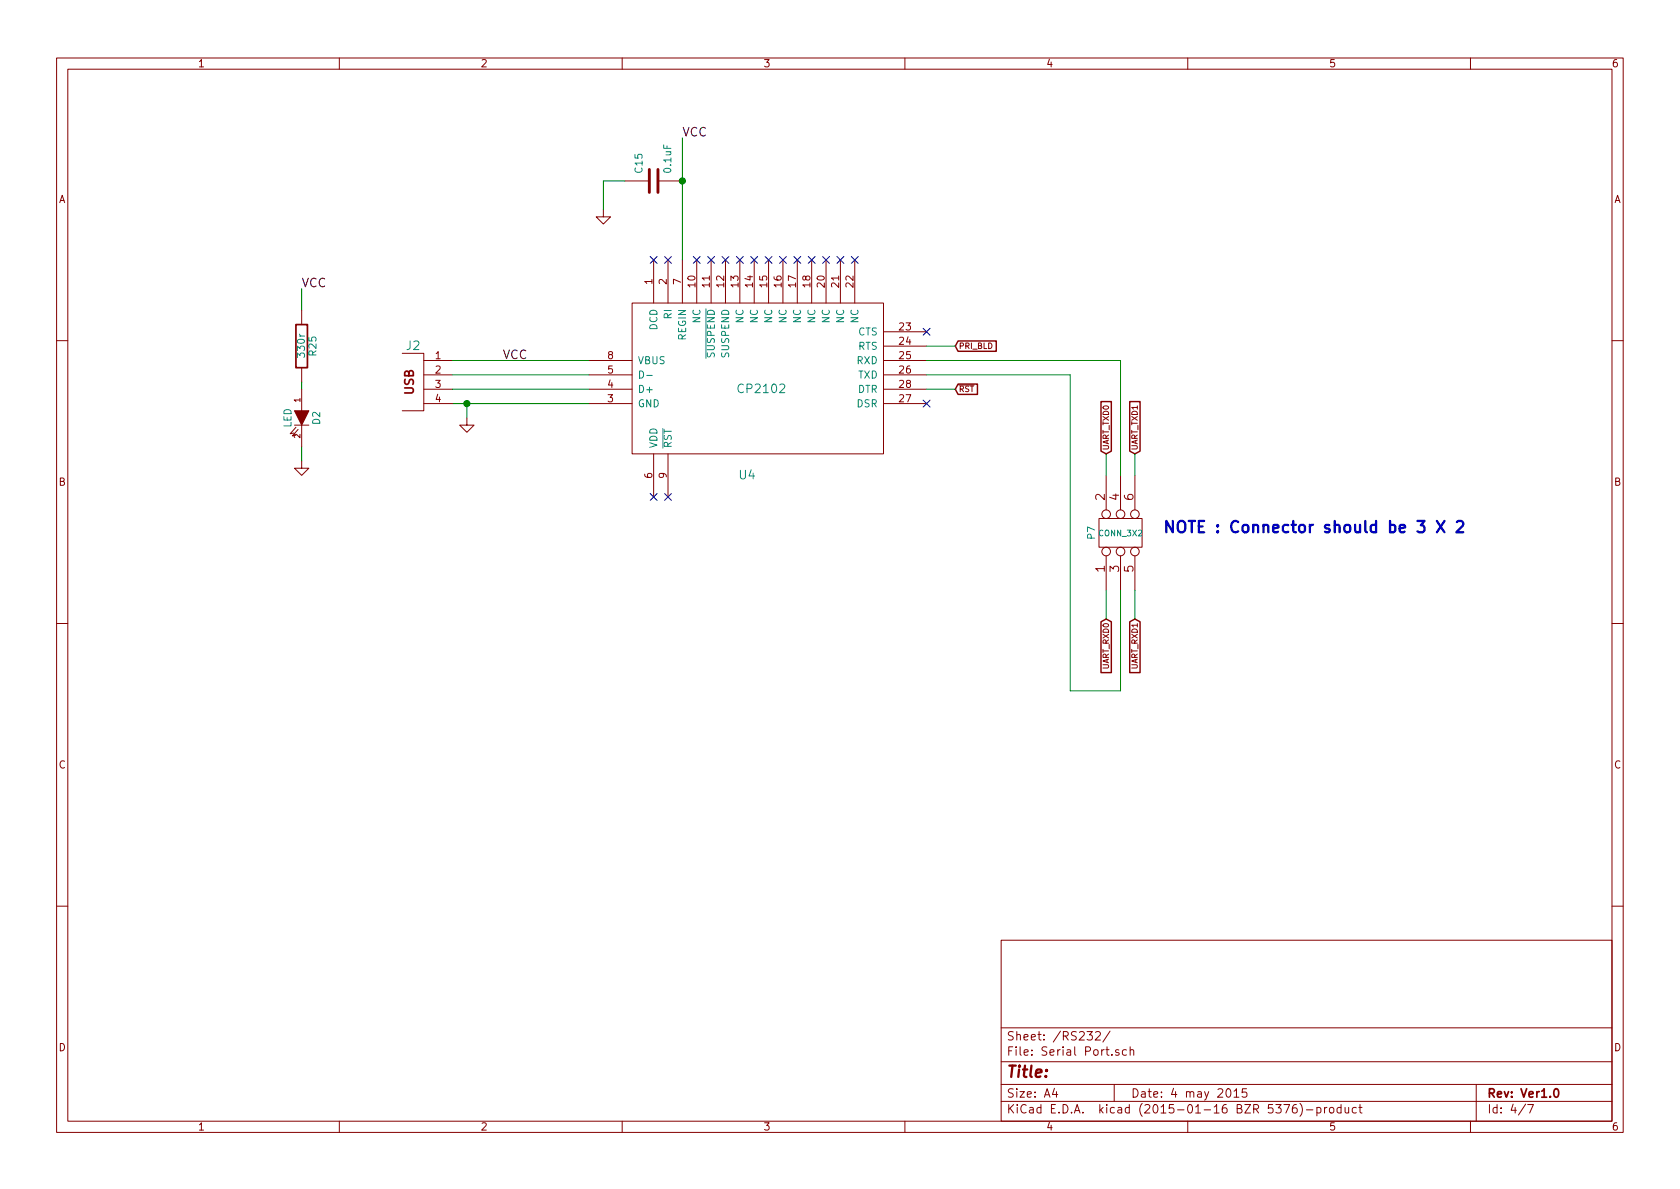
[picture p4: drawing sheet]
<svg xmlns="http://www.w3.org/2000/svg" width="297mm" height="210mm" viewBox="0 0 297 210" stroke-linecap="round" stroke-linejoin="round" font-family="sans-serif">
<g fill="none" stroke="#840000" stroke-width=".18">
<path d="M10 10.3h277v189.9h-277zM12 12.2h273v186.1h-273zM60 10.3v1.9M110 10.3v1.9M160 10.3v1.9M210 10.3v1.9M260 10.3v1.9M106.7 37.1v1.2h1.2l-1.2 1.3-1.3-1.3h1.3M110.5 32h4.3M116.3 32h4.3M53.3 54.9v2.5M111.8 53.6h44.4v26.7h-44.4z"/>
<path d="M115.6 46v7.6M118.1 46v7.6M120.6 46v7.6M123.2 46v7.6M125.7 46v7.6M128.3 46v7.6M130.8 46v7.6M133.3 46v7.6M135.9 46v7.6M138.4 46v7.6M141 46v7.6M143.5 46v7.6"/>
<path d="M146 46v7.6M148.6 46v7.6M151.1 46v7.6M156.2 58.7h7.6M10 60.2h2M52.1 75.2h2.5M52.3 75.6l-1 1.1 .6-.1M52.7 75.9l-1 1.2 .6-.1M53.3 65v2.6M53.3 68.8v3.8M53.3 75.2v3.8M71.1 62.5h3.8v10.1h-3.8"/>
<path d="M74.9 63.7h5.1M74.9 66.3h5.1M74.9 68.8h5.1M74.9 71.4h5.1M82.5 73.9v1.3h1.3l-1.3 1.2-1.2-1.2h1.2M104.1 63.7h7.7M104.1 66.3h7.7M104.1 68.8h7.7M104.1 71.4h7.7M156.2 63.7h7.6M156.2 66.3h7.6M156.2 68.8h7.6"/>
<path d="M156.2 71.4h7.6M156.2 61.2h7.6M169.5 68.1h2.7M285 60.2h2M53.3 81.5v1.3h1.3l-1.3 1.3-1.2-1.3h1.2M115.6 80.3v7.6M118.1 80.3v7.6M194.3 91.7h7.6v5.1h-7.6zM195.6 84.1v6.1M195.6 98.3v6.1M198.1 84.1v6.1M198.1 98.3v6.1"/>
<path d="M200.7 84.1v6.1M200.7 98.3v6.1M10 110.3h2M285 110.3h2M10 160.2h2M177 166.3h108v32h-108zM285 160.2h2M60 198.3v1.9M110 198.3v1.9M160 198.3v1.9M177 194.8h108M177 191.8h108"/>
<path d="M177 187.8h108M177 181.8h108M186.4 192.5l-.3 1h.9M186.8 193v1M192.2 182.4h.9l-.5 .6 .5 .1v.7l-.2 .1-.7-.1M193.7 182.6l.2-.2h.4l.3 .4-1 1.1h1M196.3 182.3l-1.3 2M197 191.8v3M197.8 185.7a.37 .37 0 0 0-.6 .1l.1 .2 .5 .2 .1 .1-.2 .3-.5-.1M199.2 185.7l-.5-.1-.2 .3v.6l.2 .1 .5-.1M199.8 185.7l.2-.1 .4 .1 .1 .9M199.8 185.1v1.5"/>
<path d="M210 198.3v1.9M216.9 192.7l.2-.2a.81 .81 0 0 1 .6 .6 .81 .81 0 0 1-.3 .8l-.1 .1a.79 .79 0 0 1-.4-1.3zM218.2 193l.4-.5v1.5M218.2 194h.8M220.4 192.5h-.7l-.1 .7 .2-.1 .5 .1 .2 .2-.1 .5-.2 .1-.6-.1M227 195.3h1l-.6 1.5M229.2 195.3a.59 .59 0 0 0-.7 .7l.1 .7 .2 .1 .5-.1 .1-.5-.2-.2-.4-.1-.3 .3M229.8 195.1a1.71 1.71 0 0 1 0 2.3M231 196.3h1.1M232.8 195.9l.5-.1 .3 .3-.2 .6h-.6M232.8 195.8v1.5M234.2 195.8v1"/>
<path d="M234.6 195.8l-.4 .3M235.1 196l.2-.2 .5 .2v.5l-.1 .2-.4 .1-.2-.1zM237.1 195.9l-.4-.1-.3 .3 .1 .6 .2 .1 .4-.1M237.1 195.3v1.5M237.8 195.8l.1 .9 .4 .1 .2-.1M238.5 195.8v1M239.8 195.9l-.4-.1-.3 .3 .1 .6 .2 .1 .4-.1M240.3 195.8h.5M240.5 195.3v1.3l.3 .2M260 198.3v1.9M261 191.8v6.5M269.7 195.2l-1.2 2"/>
<path d="M270.1 195.3h1l-.6 1.5"/>
<circle cx="195.6" cy="97.5" r=".76"/>
<circle cx="195.6" cy="90.9" r=".76"/>
<circle cx="198.1" cy="90.9" r=".76"/>
<circle cx="198.1" cy="97.5" r=".76"/>
<circle cx="200.7" cy="90.9" r=".76"/>
<circle cx="200.7" cy="97.5" r=".76"/>
</g>
<path d="M52.3 57.4h2.1v7.6h-2.1zM274.9 192.7l.2-.2a.81 .81 0 0 1 .6 .6 .81 .81 0 0 1-.3 .8l-.2 .1a.79 .79 0 0 1-.3-1.3z" fill="none" stroke="#840000" stroke-width=".3"/>
<path d="M169.4 60.3h6.7v1.8h-6.7l-.5-.9zM169.4 67.9h3.4v1.8h-3.4l-.5-.9zM194.7 71h1.8v8.8l-.9 .5-.9-.5zM199.7 71h1.9v8.8l-.9 .5-1-.5zM194.7 110l.9-.5 .9 .5v8.9h-1.8zM199.7 110l1-.5 .9 .5v8.9h-1.9z" fill="none" stroke="#840000" stroke-width=".25"/>
<g fill="none" stroke="#008400" stroke-width=".18">
<path d="M110.5 32h-3.8v5.1M120.6 24.4v21.6M53.3 51v3.9M53.3 67.6v1.2M53.3 79v2.5M80 71.4h24.1M80 68.8h24.1M80 66.3h24.1M80 63.7h24.1M82.5 71.4v2.5M163.8 63.7h34.3v20.4M163.8 66.3h25.4v55.9h8.9v-17.8"/>
<path d="M163.8 61.2h5.1M163.8 68.8h5.1M195.6 80.3v3.8M200.7 80.3v3.8M195.6 104.4v5.1M200.7 104.4v5.1"/>
</g>
<path d="M52.1 72.6h2.5l-1.3 2.6z" fill="#840000" stroke="#840000" stroke-width=".18"/>
<path d="M124.8 54.6v8.8M113.1 65.6a.64 .64 0 0 1 .7 .6 .64 .64 0 0 1-.7 .7zM114.4 66.4h.9M117.2 75.8v3.4" fill="none" stroke="#008484" stroke-width=".18"/>
<g fill="#008400" stroke="#008400" stroke-width=".25">
<circle cx="82.6" cy="71.4" r=".51"/>
<circle cx="120.7" cy="32" r=".51"/>
</g>
<g fill="none" stroke="#000084" stroke-width=".18">
<path d="M115 45.4l1.2 1.2M116.2 45.4l-1.2 1.2M117.5 45.4l1.2 1.2M118.7 45.4l-1.2 1.2M122.6 45.4l1.2 1.2M123.8 45.4l-1.2 1.2M125.1 45.4l1.2 1.2M126.3 45.4l-1.2 1.2M127.7 45.4l1.2 1.2M128.9 45.4l-1.2 1.2M130.2 45.4l1.2 1.2M131.4 45.4l-1.2 1.2"/>
<path d="M132.7 45.4l1.3 1.2M134 45.4l-1.3 1.2M135.3 45.4l1.2 1.2M136.5 45.4l-1.2 1.2M137.8 45.4l1.2 1.2M139 45.4l-1.2 1.2M140.4 45.4l1.2 1.2M141.6 45.4l-1.2 1.2M142.9 45.4l1.2 1.2M144.1 45.4l-1.2 1.2M145.4 45.4l1.3 1.2M146.7 45.4l-1.3 1.2"/>
<path d="M148 45.4l1.2 1.2M149.2 45.4l-1.2 1.2M150.5 45.4l1.2 1.2M151.7 45.4l-1.2 1.2M163.2 58.1l1.2 1.2M164.4 58.1l-1.2 1.2M163.2 70.8l1.2 1.2M164.4 70.8l-1.2 1.2M115 87.3l1.2 1.2M116.2 87.3l-1.2 1.2M117.5 87.3l1.2 1.2M118.7 87.3l-1.2 1.2"/>
</g>
<path d="M114.8 30v4M116.3 30v4" fill="none" stroke="#840000" stroke-width=".51"/>
<path d="M254.1 92.1l1.3 2M255.4 92.1l-1.3 2M257.6 92.3l.3-.2 .6 .1a.55 .55 0 0 1 .1 .8l-1.1 1.1h1.2" fill="none" stroke="#0000c2" stroke-width=".41"/>
<text font-size="2.8" fill="#0000c2" x="205.7" y="94.2">NOTE : Connector should be 3 X 2</text>
<text font-size="2.8" fill="#840000" x="178" y="190.5">Title:</text>
<g font-size="2.1">
<text x="120.6" y="24.1">VCC</text>
<text x="53.3" y="50.8">VCC</text>
<text x="88.9" y="63.5">VCC</text>
</g>
<g font-size="2.1" fill="#008484">
<text x="71.9" y="61.9">J2</text>
<text x="130.8" y="69.5">CP2102</text>
<text x="130.7" y="84.8">U4</text>
</g>
<g font-size="2.1" fill="#840000">
<text x="73.2" y="69.8" transform="rotate(-90 73.2 69.8)">USB</text>
<text x="195.3" y="88.5" transform="rotate(-90 195.3 88.5)">2</text>
<text x="197.9" y="88.5" transform="rotate(-90 197.9 88.5)">4</text>
<text x="200.4" y="88.5" transform="rotate(-90 200.4 88.5)">6</text>
<text x="195.3" y="101.2" transform="rotate(-90 195.3 101.2)">1</text>
<text x="197.9" y="101.2" transform="rotate(-90 197.9 101.2)">3</text>
<text x="200.4" y="101.2" transform="rotate(-90 200.4 101.2)">5</text>
<text x="178" y="184">Sheet: /RS232/</text>
<text x="178" y="186.7">File: Serial Port.sch</text>
<text x="178" y="196.9">KiCad E.D.A. kicad (2015-01-16 BZR 5376)-product</text>
<text x="178" y="194.1">Size: A4</text>
<text x="200" y="194.1">Date: 4 may 2015</text>
<text x="263" y="194.1">Rev: Ver1.0</text>
<text x="263" y="196.9">Id: 4/7</text>
</g>
<g font-size="1.8" fill="#840000">
<text x="35" y="11.9">1</text>
<text x="85" y="11.9">2</text>
<text x="135" y="11.9">3</text>
<text x="185" y="11.9">4</text>
<text x="235" y="11.9">5</text>
<text x="285" y="11.9">6</text>
<text x="10.4" y="35.9">A</text>
<text x="285.4" y="35.9">A</text>
<text x="115.3" y="50.3" transform="rotate(-90 115.3 50.3)">1</text>
<text x="117.9" y="50.3" transform="rotate(-90 117.9 50.3)">2</text>
<text x="120.4" y="50.3" transform="rotate(-90 120.4 50.3)">7</text>
<text x="122.9" y="50.7" transform="rotate(-90 122.9 50.7)">10</text>
<text x="125.5" y="50.7" transform="rotate(-90 125.5 50.7)">11</text>
<text x="128" y="50.7" transform="rotate(-90 128 50.7)">12</text>
<text x="130.6" y="50.7" transform="rotate(-90 130.6 50.7)">13</text>
<text x="133.1" y="50.7" transform="rotate(-90 133.1 50.7)">14</text>
<text x="135.6" y="50.7" transform="rotate(-90 135.6 50.7)">15</text>
<text x="138.2" y="50.7" transform="rotate(-90 138.2 50.7)">16</text>
<text x="140.7" y="50.7" transform="rotate(-90 140.7 50.7)">17</text>
<text x="143.3" y="50.7" transform="rotate(-90 143.3 50.7)">18</text>
<text x="145.8" y="50.7" transform="rotate(-90 145.8 50.7)">20</text>
<text x="148.3" y="50.7" transform="rotate(-90 148.3 50.7)">21</text>
<text x="150.9" y="50.7" transform="rotate(-90 150.9 50.7)">22</text>
<text x="159.1" y="58.4">23</text>
<text x="77" y="63.5">1</text>
<text x="107.5" y="63.5">8</text>
<text x="159.1" y="61">24</text>
<text x="159.1" y="63.5">25</text>
<text x="77" y="66">2</text>
<text x="77" y="68.6">3</text>
<text x="77" y="71.1">4</text>
<text x="107.5" y="71.1">3</text>
<text x="107.5" y="68.6">4</text>
<text x="107.5" y="66">5</text>
<text x="159.1" y="66">26</text>
<text x="159.1" y="71.1">27</text>
<text x="159.1" y="68.6">28</text>
<text x="10.4" y="85.9">B</text>
<text x="115.3" y="84.6" transform="rotate(-90 115.3 84.6)">6</text>
<text x="117.9" y="84.6" transform="rotate(-90 117.9 84.6)">9</text>
<text x="285.4" y="85.9">B</text>
<text x="10.4" y="135.9">C</text>
<text x="285.4" y="135.9">C</text>
<text x="10.4" y="185.9">D</text>
<text x="285.4" y="185.9">D</text>
<text x="35" y="199.9">1</text>
<text x="85" y="199.9">2</text>
<text x="135" y="199.9">3</text>
<text x="185" y="199.9">4</text>
<text x="235" y="199.9">5</text>
<text x="285" y="199.9">6</text>
</g>
<g font-size="1.8" fill="#008484">
<text x="113.6" y="30.5" transform="rotate(-90 113.6 30.5)">C15</text>
<text x="118.7" y="30.4" transform="rotate(-90 118.7 30.4)">0.1uF</text>
<text x="116.2" y="58.4" transform="rotate(-90 116.2 58.4)">DCD</text>
<text x="118.7" y="56.4" transform="rotate(-90 118.7 56.4)">RI</text>
<text x="123.8" y="57.2" transform="rotate(-90 123.8 57.2)">NC</text>
<text x="131.4" y="57.2" transform="rotate(-90 131.4 57.2)">NC</text>
<text x="134" y="57.2" transform="rotate(-90 134 57.2)">NC</text>
<text x="136.5" y="57.2" transform="rotate(-90 136.5 57.2)">NC</text>
<text x="139.1" y="57.2" transform="rotate(-90 139.1 57.2)">NC</text>
<text x="141.6" y="57.2" transform="rotate(-90 141.6 57.2)">NC</text>
<text x="144.1" y="57.2" transform="rotate(-90 144.1 57.2)">NC</text>
<text x="146.7" y="57.2" transform="rotate(-90 146.7 57.2)">NC</text>
<text x="149.2" y="57.2" transform="rotate(-90 149.2 57.2)">NC</text>
<text x="151.7" y="59.3">CTS</text>
<text x="151.8" y="57.2" transform="rotate(-90 151.8 57.2)">NC</text>
<text x="53.9" y="63" transform="rotate(-90 53.9 63)">330r</text>
<text x="55.9" y="62.8" transform="rotate(-90 55.9 62.8)">R25</text>
<text x="112.8" y="64.4">VBUS</text>
<text x="121.3" y="60.2" transform="rotate(-90 121.3 60.2)">REGIN</text>
<text x="126.4" y="63.2" transform="rotate(-90 126.4 63.2)">SUSPEND</text>
<text x="128.9" y="63.2" transform="rotate(-90 128.9 63.2)">SUSPEND</text>
<text x="151.5" y="64.4">RXD</text>
<text x="151.7" y="61.8">RTS</text>
<text x="112.8" y="69.5">D+</text>
<text x="151.6" y="69.5">DTR</text>
<text x="151.7" y="66.9">TXD</text>
<text x="51.5" y="75.7" transform="rotate(-90 51.5 75.7)">LED</text>
<text x="56.6" y="75" transform="rotate(-90 56.6 75)">D2</text>
<text x="112.8" y="72">GND</text>
<text x="151.5" y="72">DSR</text>
<text x="116.2" y="79.2" transform="rotate(-90 116.2 79.2)">VDD</text>
<text x="118.7" y="79.2" transform="rotate(-90 118.7 79.2)">RST</text>
<text x="193.6" y="95.3" transform="rotate(-90 193.6 95.3)">P7</text>
</g>
<g font-size="1.4" fill="#840000">
<text x="169.5" y="61.7">PRI_BLD</text>
<text x="53.1" y="71.1" transform="rotate(-90 53.1 71.1)">1</text>
<text x="169.5" y="69.3">RST</text>
<text x="53.1" y="77.5" transform="rotate(-90 53.1 77.5)">2</text>
<text x="196.1" y="79.6" transform="rotate(-90 196.1 79.6)">UART_TXD0</text>
<text x="201.1" y="79.6" transform="rotate(-90 201.1 79.6)">UART_TXD1</text>
<text x="196.1" y="118.4" transform="rotate(-90 196.1 118.4)">UART_RXD0</text>
<text x="201.1" y="118.4" transform="rotate(-90 201.1 118.4)">UART_RXD1</text>
</g>
<text font-size="1.4" fill="#008484" x="194.4" y="94.8">CONN_3X2</text>
</svg>
